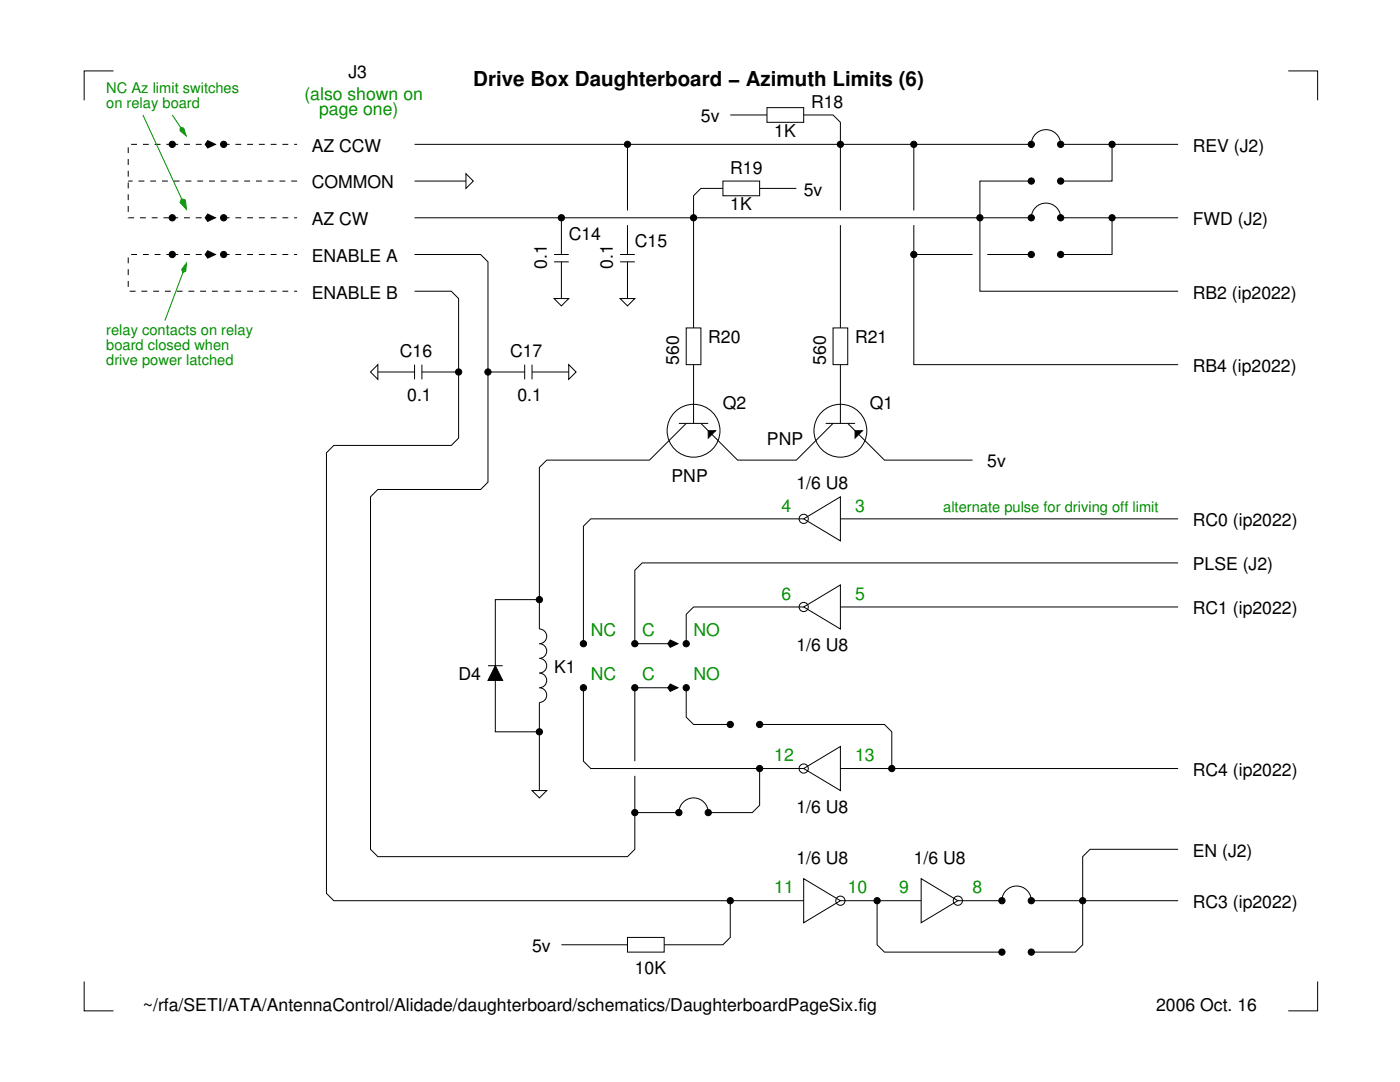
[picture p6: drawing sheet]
<svg xmlns="http://www.w3.org/2000/svg" width="279mm" height="216mm" viewBox="0 0 279 216" stroke-linecap="round" stroke-linejoin="round" font-family="sans-serif">
<g fill="none" stroke="#000" stroke-width=".2">
<path d="M22.7 14.2h-5.9v5.8M257.1 14.2h5.9v5.8M41.5 28.1l1.5 .7-1.5 .7-.6-.7zM205.8 28.8a2.93 2.93 0 0 1 2.9-2.9 2.93 2.93 0 0 1 3 2.9M41.5 50l1.5 .8-1.5 .7-.6-.7zM41.5 42.7l1.5 .8-1.5 .7-.6-.7zM205.8 43.5a2.93 2.93 0 0 1 2.9-3 2.93 2.93 0 0 1 3 3M160.4 103.5l7.3-4.4v8.8zM107.6 125.5a1.47 1.47 0 0 1 1.5 1.5 1.47 1.47 0 0 1-1.5 1.4 1.47 1.47 0 0 1 1.5 1.5 1.47 1.47 0 0 1-1.5 1.5 1.47 1.47 0 0 1 1.5 1.4 1.47 1.47 0 0 1-1.5 1.5 1.47 1.47 0 0 1 1.5 1.5 1.47 1.47 0 0 1-1.5 1.4 1.47 1.47 0 0 1 1.5 1.5 1.47 1.47 0 0 1-1.5 1.5M160.4 121.1l7.3-4.4v8.8zM160.4 153.4l7.3-4.4v8.7zM135.5 162.1a2.93 2.93 0 0 1 2.9-2.9 2.93 2.93 0 0 1 2.9 2.9"/>
<path d="M160.4 175.3l7.3 4.4-7.3 4.4zM183.8 175.3l7.4 4.4-7.4 4.4zM200 179.7a2.93 2.93 0 0 1 2.9-2.9 2.93 2.93 0 0 1 2.9 2.9M16.8 195.8v5.9h5.9M263 195.8v5.9h-5.9"/>
<circle cx="34.4" cy="28.8" r=".63"/>
<circle cx="44.6" cy="28.8" r=".63"/>
<circle cx="125.2" cy="28.8" r=".63"/>
<circle cx="167.7" cy="28.8" r=".63"/>
<circle cx="182.4" cy="28.8" r=".63"/>
<circle cx="205.8" cy="36.1" r=".63"/>
<circle cx="205.8" cy="28.8" r=".63"/>
<circle cx="211.7" cy="36.1" r=".63"/>
<circle cx="211.7" cy="28.8" r=".63"/>
<circle cx="221.9" cy="28.8" r=".63"/>
<circle cx="34.4" cy="50.8" r=".63"/>
<circle cx="34.4" cy="43.5" r=".63"/>
<circle cx="44.6" cy="50.8" r=".63"/>
<circle cx="44.6" cy="43.5" r=".63"/>
<circle cx="112" cy="43.5" r=".63"/>
<circle cx="138.4" cy="43.5" r=".63"/>
<circle cx="182.4" cy="50.8" r=".63"/>
<circle cx="195.6" cy="43.5" r=".63"/>
<circle cx="205.8" cy="50.8" r=".63"/>
<circle cx="205.8" cy="43.5" r=".63"/>
<circle cx="211.7" cy="50.8" r=".63"/>
<circle cx="211.7" cy="43.5" r=".63"/>
<circle cx="221.9" cy="43.5" r=".63"/>
<circle cx="91.5" cy="74.2" r=".63"/>
<circle cx="97.4" cy="74.2" r=".63"/>
<circle cx="138.4" cy="85.9" r="5.3"/>
<circle cx="167.7" cy="85.9" r="5.3"/>
<circle cx="107.6" cy="119.7" r=".63"/>
<circle cx="160.4" cy="103.5" r=".92"/>
<circle cx="116.4" cy="128.4" r=".63"/>
<circle cx="116.4" cy="137.2" r=".63"/>
<circle cx="126.7" cy="128.4" r=".63"/>
<circle cx="126.7" cy="137.2" r=".63"/>
<circle cx="136.9" cy="128.4" r=".63"/>
<circle cx="136.9" cy="137.2" r=".63"/>
<circle cx="160.4" cy="121.1" r=".92"/>
<circle cx="107.6" cy="146" r=".63"/>
<circle cx="145.7" cy="144.6" r=".63"/>
<circle cx="151.6" cy="144.6" r=".63"/>
<circle cx="151.6" cy="153.4" r=".63"/>
<circle cx="160.4" cy="153.4" r=".92"/>
<circle cx="178" cy="153.4" r=".63"/>
<circle cx="126.7" cy="162.1" r=".63"/>
<circle cx="135.5" cy="162.1" r=".63"/>
<circle cx="141.3" cy="162.1" r=".63"/>
<circle cx="145.7" cy="179.7" r=".63"/>
<circle cx="167.7" cy="179.7" r=".92"/>
<circle cx="175" cy="179.7" r=".63"/>
<circle cx="191.2" cy="179.7" r=".92"/>
<circle cx="200" cy="179.7" r=".63"/>
<circle cx="205.8" cy="179.7" r=".63"/>
<circle cx="216.1" cy="179.7" r=".63"/>
<circle cx="200" cy="190" r=".63"/>
<circle cx="205.8" cy="190" r=".63"/>
</g>
<g fill="#000">
<path d="M41.5 28.1l1.5 .7-1.5 .7-.6-.7z" fill-rule="evenodd"/>
<path d="M41.5 50l1.5 .8-1.5 .7-.6-.7z" fill-rule="evenodd"/>
<path d="M41.5 42.7l1.5 .8-1.5 .7-.6-.7z" fill-rule="evenodd"/>
<circle cx="34.4" cy="28.8" r=".63"/>
<circle cx="44.6" cy="28.8" r=".63"/>
<circle cx="125.2" cy="28.8" r=".63"/>
<circle cx="167.7" cy="28.8" r=".63"/>
<circle cx="182.4" cy="28.8" r=".63"/>
<circle cx="205.8" cy="36.1" r=".63"/>
<circle cx="205.8" cy="28.8" r=".63"/>
<circle cx="211.7" cy="36.1" r=".63"/>
<circle cx="211.7" cy="28.8" r=".63"/>
<circle cx="221.9" cy="28.8" r=".63"/>
<circle cx="34.4" cy="50.8" r=".63"/>
<circle cx="34.4" cy="43.5" r=".63"/>
<circle cx="44.6" cy="50.8" r=".63"/>
<circle cx="44.6" cy="43.5" r=".63"/>
<circle cx="112" cy="43.5" r=".63"/>
<circle cx="138.4" cy="43.5" r=".63"/>
<circle cx="182.4" cy="50.8" r=".63"/>
<circle cx="195.6" cy="43.5" r=".63"/>
<circle cx="205.8" cy="50.8" r=".63"/>
<circle cx="205.8" cy="43.5" r=".63"/>
<circle cx="211.7" cy="50.8" r=".63"/>
<circle cx="211.7" cy="43.5" r=".63"/>
<circle cx="221.9" cy="43.5" r=".63"/>
<circle cx="91.5" cy="74.2" r=".63"/>
<circle cx="97.4" cy="74.2" r=".63"/>
<circle cx="107.6" cy="119.7" r=".63"/>
<circle cx="116.4" cy="128.4" r=".63"/>
<circle cx="116.4" cy="137.2" r=".63"/>
<circle cx="126.7" cy="128.4" r=".63"/>
<circle cx="126.7" cy="137.2" r=".63"/>
<circle cx="136.9" cy="128.4" r=".63"/>
<circle cx="136.9" cy="137.2" r=".63"/>
<circle cx="107.6" cy="146" r=".63"/>
<circle cx="145.7" cy="144.6" r=".63"/>
<circle cx="151.6" cy="144.6" r=".63"/>
<circle cx="151.6" cy="153.4" r=".63"/>
<circle cx="178" cy="153.4" r=".63"/>
<circle cx="126.7" cy="162.1" r=".63"/>
<circle cx="135.5" cy="162.1" r=".63"/>
<circle cx="141.3" cy="162.1" r=".63"/>
<circle cx="145.7" cy="179.7" r=".63"/>
<circle cx="175" cy="179.7" r=".63"/>
<circle cx="200" cy="179.7" r=".63"/>
<circle cx="205.8" cy="179.7" r=".63"/>
<circle cx="216.1" cy="179.7" r=".63"/>
<circle cx="200" cy="190" r=".63"/>
<circle cx="205.8" cy="190" r=".63"/>
</g>
<path d="M34.4 28.8h-8.8v14.7h8.8M34.4 28.8h8.8M44.6 28.8h14.7M59.3 36.1h-33.7M34.4 50.8h-8.8v7.3h33.7M34.4 50.8h8.8M34.4 43.5h8.8M44.6 50.8h14.7M44.6 43.5h14.7" fill="none" stroke="#000" stroke-width=".2" stroke-dasharray="1.2" stroke-linecap="butt"/>
<path d="M34.4 22.9l2.9 4.4" fill="none" stroke="#008f00" stroke-width=".2"/>
<path d="M36 25.4l.7 .2 .5 1.5-1.3-1z" fill-rule="evenodd" fill="#008f00"/>
<path d="M28.5 22.9l8.8 19.1M36 25.4l.7 .2 .5 1.5-1.3-1z" fill="none" stroke="#008f00" stroke-width=".2"/>
<path d="M36.2 39.6l.8 .3 .2 1.9-1.3-1.4z" fill-rule="evenodd" fill="#008f00"/>
<path d="M36.2 39.6l.8 .3 .2 1.9-1.3-1.4zM37.3 52.2l-4.4 11.8" fill="none" stroke="#008f00" stroke-width=".2"/>
<path d="M37.2 52.5l-.1 1.6-.6 .3-.2-.6z" fill-rule="evenodd" fill="#008f00"/>
<path d="M37.2 52.5l-.1 1.6-.6 .3-.2-.6z" fill="none" stroke="#008f00" stroke-width=".2"/>
<g fill="none" stroke="#000" stroke-width=".2">
<path d="M82.7 28.8h123.1M82.7 36.1h10.3M93 34.7l1.5 1.4-1.5 1.5zM125.2 28.8v13.2M144.3 36.1h7.3v3h-7.3zM144.3 37.6h-4.4l-1.5 1.5v26.3M145.7 22.9h7.4M151.6 37.6h7.3M153.1 21.5h7.3v2.9h-7.3zM160.4 22.9h5.9l1.4 1.5v17.6M182.4 28.8v13.2M205.8 36.1h-10.2v22h39.5"/>
<path d="M211.7 28.8h23.4M221.9 28.8v7.3h-10.2M82.7 50.8h13.2l1.5 1.4v44l-1.5 1.5h-20.5l-1.5 1.4v70.4l1.5 1.4h49.8l1.5-1.4v-14.7M82.7 58.1h7.4l1.4 1.5v27.8l-1.4 1.5h-23.5l-1.4 1.4v88l1.4 1.4h93.8M82.7 43.5h123.1M110.6 59.6h2.9l-1.5 1.4zM110.6 50.8h2.9M110.6 52.2h2.9M112 43.5v7.3M112 52.2v7.4M123.8 59.6h2.9l-1.5 1.4zM123.8 50.8h2.9"/>
<path d="M123.8 52.2h2.9M125.2 44.9v5.9M125.2 52.2v7.4M167.7 44.9v20.5M182.4 44.9v27.9h52.7M182.4 50.8h11.7M197 50.8h8.8M211.7 43.5h23.4M221.9 43.5v7.3h-10.2M73.9 74.2l1.5-1.4v2.9zM75.4 74.2h7.3M82.7 72.8v2.9"/>
<path d="M84.2 74.2h7.3M84.2 72.8v2.9M97.4 74.2h7.3M104.7 72.8v2.9M106.2 74.2h7.3M106.2 72.8v2.9M113.5 72.8l1.5 1.4-1.5 1.5zM136.9 65.4h3v7.4h-3zM138.4 72.8v11.7M166.3 65.4h2.9v7.4h-2.9zM167.7 72.8v11.7M135.5 84.5h5.8"/>
<path d="M136.9 84.5l-7.3 7.3h-20.5l-1.5 1.5v32.2M139.9 84.5l7.3 7.3h11.7l7.4-7.3M141.3 85.9h1.5l-1.5 1.5zM164.8 84.5h5.8M169.2 84.5l7.3 7.3h17.6M170.6 85.9h1.5l-1.5 1.5zM107.6 119.7h-8.7v26.3h8.7M160.4 103.5h-42.5l-1.5 1.5v23.4M167.7 103.5h67.4M235.1 112.3h-106.9l-1.5 1.5v14.6h8.8M97.4 132.8h2.9M98.9 132.8l1.4 3h-2.9z"/>
<path d="M116.4 137.2v14.7l1.5 1.5h42.5M133.8 127.7l1.5 .7-1.5 .8-.5-.8zM133.8 136.5l1.5 .7-1.5 .8-.5-.8zM135.5 137.2h-8.8v14.7M136.9 137.2v5.9l1.5 1.5h7.3M160.4 121.1h-22l-1.5 1.5v5.8M167.7 121.1h67.4M106.2 157.7h2.9l-1.5 1.5zM107.6 140.2v17.5M151.6 144.6h24.9l1.5 1.4v7.4M151.6 153.4v7.3l-1.5 1.4h-8.8M167.7 153.4h67.4"/>
<path d="M126.7 162.1h8.8M145.7 179.7v7.4l-1.4 1.4h-11.7M167.7 179.7h16.1M175 179.7v8.8l1.5 1.5h23.5M191.2 179.7h8.8M205.8 179.7h29.3M235.1 169.5h-17.6l-1.4 1.4v17.6l-1.5 1.5h-8.8M112 188.5h13.2M125.2 187.1h7.4v2.9h-7.4z"/>
</g>
<g fill="#000">
<path d="M141.3 85.9h1.5l-1.5 1.5zM170.6 85.9h1.5l-1.5 1.5zM98.9 132.8l1.4 3h-2.9z"/>
<path d="M133.8 127.7l1.5 .7-1.5 .8-.5-.8z" fill-rule="evenodd"/>
<path d="M133.8 136.5l1.5 .7-1.5 .8-.5-.8z" fill-rule="evenodd"/>
</g>
<text font-size="4.1" x="94.5" y="17.1">Drive Box Daughterboard − Azimuth Limits (6)</text>
<g font-size="3.5">
<text x="69.5" y="15.6">J3</text>
<text x="161.9" y="21.5">R18</text>
<text x="139.9" y="24.4">5v</text>
<text x="154.5" y="27.3">1K</text>
<text x="62.2" y="30.3">AZ CCW</text>
<text x="145.7" y="34.7">R19</text>
<text x="238.1" y="30.3">REV (J2)</text>
<text x="62.2" y="37.6">COMMON</text>
<text x="145.7" y="42">1K</text>
<text x="160.4" y="39.1">5v</text>
<text x="62.2" y="44.9">AZ CW</text>
<text x="113.5" y="47.9">C14</text>
<text x="238.1" y="44.9">FWD (J2)</text>
<text x="62.2" y="52.2">ENABLE A</text>
<text x="109.1" y="53.7" transform="rotate(-90 109.1 53.7)">0.1</text>
<text x="122.3" y="53.7" transform="rotate(-90 122.3 53.7)">0.1</text>
<text x="126.7" y="49.3">C15</text>
<text x="62.2" y="59.6">ENABLE B</text>
<text x="238.1" y="59.6">RB2 (ip2022)</text>
<text x="79.8" y="71.3">C16</text>
<text x="101.8" y="71.3">C17</text>
<text x="141.3" y="68.4">R20</text>
<text x="170.6" y="68.4">R21</text>
<text x="135.5" y="72.8" transform="rotate(-90 135.5 72.8)">560</text>
<text x="164.8" y="72.8" transform="rotate(-90 164.8 72.8)">560</text>
<text x="238.1" y="74.2">RB4 (ip2022)</text>
<text x="81.3" y="80.1">0.1</text>
<text x="103.2" y="80.1">0.1</text>
<text x="144.3" y="81.6">Q2</text>
<text x="173.6" y="81.6">Q1</text>
<text x="153.1" y="88.9">PNP</text>
<text x="197" y="93.3">5v</text>
<text x="134" y="96.2">PNP</text>
<text x="158.9" y="97.7">1/6 U8</text>
<text x="238.1" y="105">RC0 (ip2022)</text>
<text x="238.1" y="113.8">PLSE (J2)</text>
<text x="238.1" y="122.6">RC1 (ip2022)</text>
<text x="158.9" y="129.9">1/6 U8</text>
<text x="91.5" y="135.8">D4</text>
<text x="110.6" y="134.3">K1</text>
<text x="238.1" y="154.8">RC4 (ip2022)</text>
<text x="158.9" y="162.1">1/6 U8</text>
<text x="158.9" y="172.4">1/6 U8</text>
<text x="182.4" y="172.4">1/6 U8</text>
<text x="238.1" y="170.9">EN (J2)</text>
<text x="238.1" y="181.2">RC3 (ip2022)</text>
<text x="106.2" y="190">5v</text>
<text x="126.7" y="194.4">10K</text>
<text x="28.5" y="201.7">~/rfa/SETI/ATA/AntennaControl/Alidade/daughterboard/schematics/DaughterboardPageSix.fig</text>
<text x="230.7" y="201.7">2006 Oct. 16</text>
</g>
<g font-size="3.5" fill="#008f00">
<text x="60.8" y="20">(also shown on</text>
<text x="63.7" y="22.9">page one)</text>
<text x="156" y="102.1">4</text>
<text x="170.6" y="102.1">3</text>
<text x="156" y="119.7">6</text>
<text x="170.6" y="119.7">5</text>
<text x="117.9" y="127">NC</text>
<text x="128.2" y="127">C</text>
<text x="138.4" y="127">NO</text>
<text x="117.9" y="135.8">NC</text>
<text x="128.2" y="135.8">C</text>
<text x="138.4" y="135.8">NO</text>
<text x="154.5" y="151.9">12</text>
<text x="170.6" y="151.9">13</text>
<text x="154.5" y="178.3">11</text>
<text x="169.2" y="178.3">10</text>
<text x="179.4" y="178.3">9</text>
<text x="194.1" y="178.3">8</text>
</g>
<g font-size="2.9" fill="#008f00">
<text x="21.2" y="21.5">on relay board</text>
<text x="21.2" y="18.5">NC Az limit switches</text>
<text x="21.2" y="66.9">relay contacts on relay</text>
<text x="21.2" y="69.8">board closed when</text>
<text x="21.2" y="72.8">drive power latched</text>
<text x="188.2" y="102.1">alternate pulse for driving off limit</text>
</g>
</svg>
